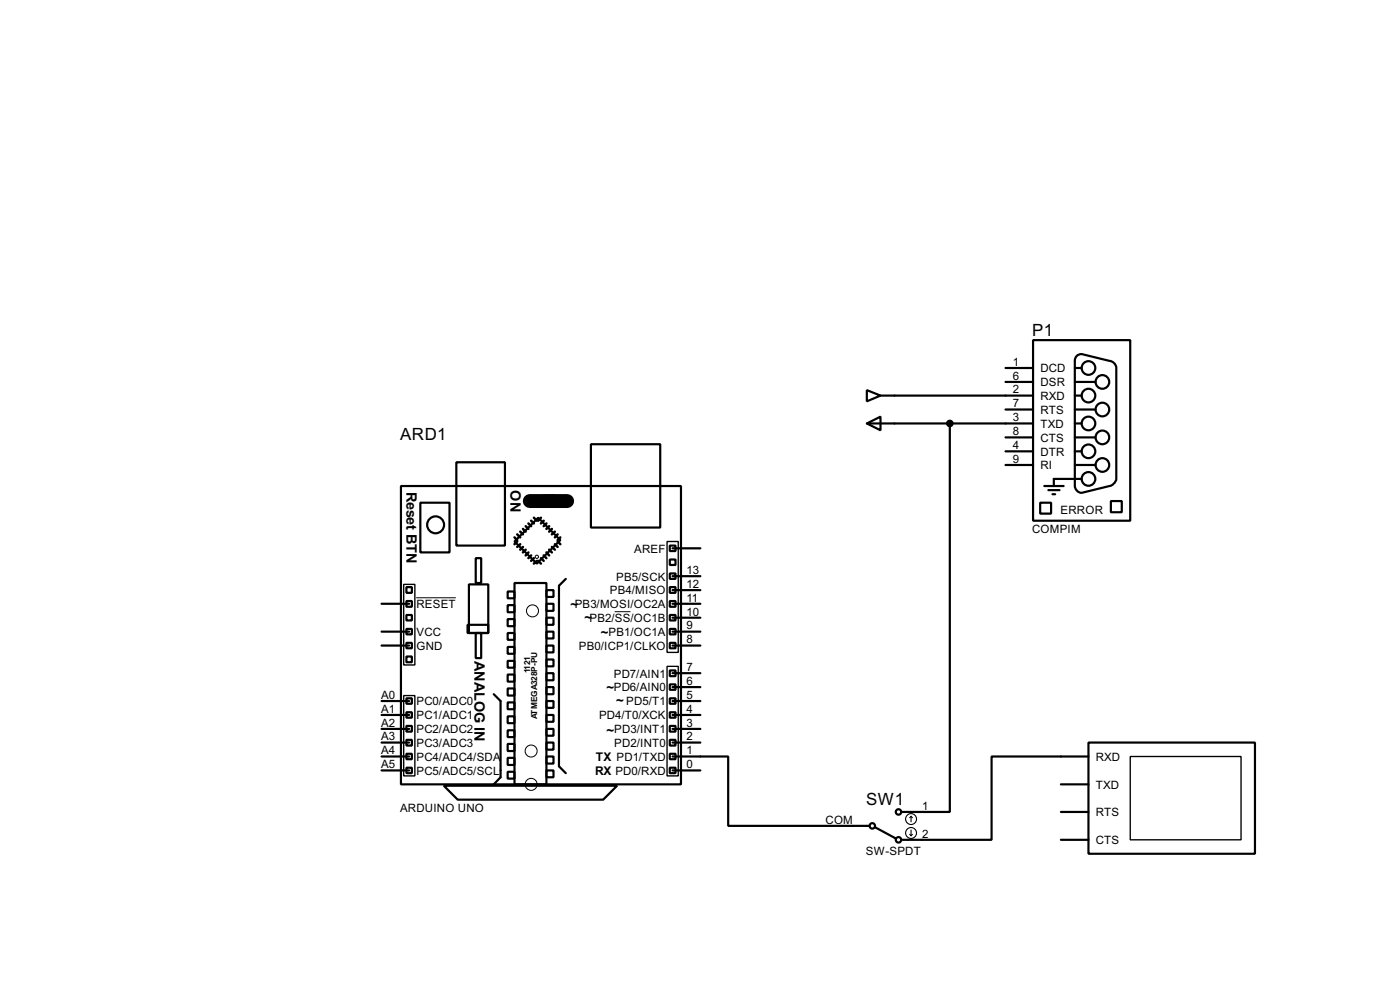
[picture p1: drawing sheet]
<svg xmlns="http://www.w3.org/2000/svg" width="256mm" height="180mm" viewBox="0 0 256 180" stroke-linecap="round" stroke-linejoin="round" font-family="sans-serif">
<g fill="none" stroke="#000" stroke-width=".4">
<path d="M158.8 77.5l2.5-1.2v2.5zM158.8 71.4l2.5 1-2.5 1.1zM158.8 77.5h30.5M161.3 72.4h28M174 77.5v71.1h-8.8M184.2 67.4h5.1M184.2 69.9h5.1M184.2 75h5.1M189.3 62.3h17.8v33h-17.8zM196.9 72.4h1.3M196.9 77.5h1.3M196.9 67.4h1.3"/>
<path d="M196.9 69.9h3.8M196.9 75h3.8M197.1 65.3l.6-.4 .5-.1 5.1 1.3a1.39 1.39 0 0 1 1.2 1.3v20.3a1.66 1.66 0 0 1-1.2 1.3l-5.1 1.2a1.33 1.33 0 0 1-1.3-1.2v-22.9zM73.5 89h51.3v54.6h-51.3zM77 92h5.4v9.1h-5.4zM83.6 84.6h8.9v15.3h-8.9zM98.6 94.8l4.1 4.1-4.3 4.3-4.1-4.1zM99.6 90.7h2.1v2.1h-2.1zM108.3 81.3h12.7v15.3h-12.7zM122.7 99.9h1.1v1h-1.1zM184.2 80.1h5.1M184.2 82.6h5.1"/>
<path d="M184.2 85.1h5.1M190.6 92h2v2h-2zM191.3 89h3.6M192.1 89.7h2M192.8 90.5h.5M196.9 80.1h3.8M196.9 82.6h1.3M196.9 85.1h3.8M198.2 87.7h-5.1v1.3M203.5 91.7h2v2.1h-2zM69.9 118.2h5.1M69.9 115.6h5.1"/>
<path d="M69.9 110.5h5.1M74.5 110h1v1.1h-1zM74.5 115.1h1v1h-1zM74.5 117.7h1v1h-1zM74.5 112.6h1v1h-1zM74.5 107.5h1v1h-1zM85.7 114.4h3.8v1.5h-3.8zM85.9 107h3.6v8.9h-3.6zM87.2 102.2h1v4.5h-1zM87.2 115.9h1v4.6h-1zM93 108.3h1.3v1.2h-1.3zM93 110.8h1.3v1.3h-1.3z"/>
<path d="M93 113.3h1.3v1.3h-1.3zM93 115.9h1.3v1.2h-1.3zM93 118.4h1.3v1.3h-1.3zM94.3 106.7h5.8v36.9h-5.8zM100.1 108h1.3v1.3h-1.3zM100.1 110.5h1.3v1.3h-1.3zM100.1 113.1h1.3v1.3h-1.3zM100.1 115.6h1.3v1.3h-1.3zM100.1 118.2h1.3v1.2h-1.3zM103.7 106l-1.3 1.2v33.1l1.3 1.2M122.7 105h1.1v1h-1.1zM122.7 107.5h1.1v1h-1.1z"/>
<path d="M122.7 110h1.1v1.1h-1.1zM122.7 112.6h1.1v1h-1.1zM122.7 115.1h1.1v1h-1.1zM122.7 102.4h1.1v1h-1.1zM122.7 117.7h1.1v1h-1.1zM123.2 118.2h5.1M123.2 115.6h5.1M123.2 113.1h5.1M123.2 110.5h5.1M123.2 108h5.1M123.2 105.5h5.1M123.2 100.4h5.1"/>
<path d="M69.9 138.5h5.1M69.9 135.9h5.1M69.9 133.4h5.1M69.9 130.9h5.1M69.9 128.3h5.1M74.5 120.2h1v1h-1zM74.5 127.8h1v1h-1zM74.5 130.4h1v1h-1zM74.5 132.9h1v1h-1zM74.5 135.4h1v1.1h-1zM74.5 138h1v1h-1zM90.5 127.1l1.2 1.2v14l-1.2 1.3"/>
<path d="M93 121h1.3v1.2h-1.3zM93 123.5h1.3v1.3h-1.3zM93 126h1.3v1.3h-1.3zM93 128.6h1.3v1.2h-1.3zM93 131.1h1.3v1.3h-1.3zM93 133.7h1.3v1.2h-1.3zM93 136.2h1.3v1.3h-1.3zM93 138.7h1.3v1.3h-1.3zM100.1 120.7h1.3v1.3h-1.3zM100.1 123.2h1.3v1.3h-1.3zM100.1 125.8h1.3v1.3h-1.3zM100.1 128.3h1.3v1.3h-1.3z"/>
<path d="M100.1 130.9h1.3v1.2h-1.3zM100.1 133.4h1.3v1.3h-1.3zM100.1 135.9h1.3v1.3h-1.3zM100.1 138.5h1.3v1.3h-1.3zM122.7 122.7h1.1v1.1h-1.1zM122.7 125.3h1.1v1h-1.1zM122.7 127.8h1.1v1h-1.1zM122.7 130.4h1.1v1h-1.1zM122.7 132.9h1.1v1h-1.1zM122.7 135.4h1.1v1.1h-1.1zM122.7 138h1.1v1h-1.1zM123.2 138.5h10.2v12.7h25.9"/>
<path d="M123.2 135.9h5.1M123.2 133.4h5.1M123.2 130.9h5.1M123.2 128.3h5.1M123.2 125.8h5.1M123.2 123.2h5.1M199.4 135.9h30.5v20.4h-30.5zM199.4 138.5h-17.7v15.2h-16.5M69.9 141h5.1M74.5 140.5h1v1h-1zM81.3 143.8h31.8l-2.6 2.6h-26.6zM93 141.3h1.3v1.2h-1.3z"/>
<path d="M100.1 141h1.3v1.3h-1.3zM122.7 140.5h1.1v1h-1.1zM123.2 141h5.1M160.3 151.4l3.8 2.1M194.4 148.6h5M194.4 143.6h5M194.4 153.7h5"/>
<circle cx="199.4" cy="67.4" r="1.25"/>
<circle cx="199.4" cy="72.4" r="1.25"/>
<circle cx="199.4" cy="77.5" r="1.25"/>
<circle cx="201.9" cy="69.9" r="1.25"/>
<circle cx="201.9" cy="75" r="1.25"/>
<circle cx="79.8" cy="96.1" r="1.55"/>
<circle cx="199.4" cy="82.6" r="1.25"/>
<circle cx="199.4" cy="87.7" r="1.25"/>
<circle cx="201.9" cy="80.1" r="1.25"/>
<circle cx="201.9" cy="85.1" r="1.25"/>
<circle cx="159.8" cy="151.2" r=".5"/>
<circle cx="164.6" cy="153.7" r=".5"/>
<circle cx="164.6" cy="148.6" r=".5"/>
</g>
<path d="M97.1 91.7h6.8" fill="none" stroke="#000" stroke-width="2.6"/>
<g fill="none" stroke="#000" stroke-width=".45">
<path d="M94.3 98.4l.5 .5M94.8 97.8l.5 .6M94.8 99.1l-.5 .5M95.3 97.3l.5 .5M95.3 99.6l-.5 .5M95.8 96.8l.5 .5M96.3 96.3l.5 .5M96.8 95.8l.5 .5M97.3 95.3l.5 .5M97.8 94.8l.6 .5M99.1 94.8l-.5 .5M99.6 95.3l-.5 .5"/>
<path d="M100.1 95.8l-.5 .5M100.6 96.3l-.5 .5M101.1 96.8l-.5 .5M101.7 99.6l.5 .5M101.7 97.3l-.6 .5M102.2 99.1l.5 .5M102.2 97.8l-.5 .6M102.7 98.4l-.5 .5M95.8 100.1l-.5 .5M96.3 100.6l-.5 .5M96.8 101.1l-.5 .6M97.3 101.7l-.5 .5"/>
<path d="M97.8 102.2l-.5 .5M98.4 102.7l-.6 .5M98.6 102.7l.5 .5M99.1 102.2l.5 .5M99.6 101.7l.5 .5M100.1 101.1l.5 .6M100.6 100.6l.5 .5M101.1 100.1l.6 .5"/>
</g>
<g fill="none" stroke="#000" stroke-width=".18">
<path d="M76.3 109.4h7.2M112.6 112h2.9"/>
<circle cx="97.5" cy="111.8" r="1.1"/>
<circle cx="98.3" cy="101.9" r=".3"/>
<circle cx="97.3" cy="137.5" r="1.1"/>
<circle cx="97.3" cy="143.6" r="1.1"/>
</g>
<path d="M122.2 99.1h2.1v20.3h-2.1zM74 107h2v14.7h-2zM74 127.3h2v14.7h-2zM122.2 122h2.1v20h-2.1zM207.1 138.5h20.3v15.2h-20.3z" fill="none" stroke="#000" stroke-width=".25"/>
<g fill="none" stroke="#000" stroke-width=".2">
<path d="M166.7 152.7l.2 .3M166.9 149.4v1M166.9 151.9v1.1M166.9 149.4l-.2 .3M166.9 149.4l.3 .3M167.2 152.7l-.3 .3"/>
<circle cx="166.9" cy="152.5" r="1"/>
<circle cx="166.9" cy="149.9" r="1"/>
</g>
<circle cx="174" cy="77.5" r=".5" fill="#000" stroke="#000" stroke-width=".4"/>
<g font-size="3.5">
<text x="189.1" y="61.4">P1</text>
<text x="73.3" y="80.5">ARD1</text>
<text x="158.7" y="147.3">SW1</text>
</g>
<g font-size="3">
<text x="74.5" y="90" transform="rotate(90 74.5 90)">Reset BTN</text>
<text x="93.5" y="89.7" transform="rotate(90 93.5 89.7)">ON</text>
<text x="86.9" y="121" transform="rotate(90 86.9 121)">ANALOG IN</text>
</g>
<g font-size="2.7">
<text x="104.5" y="111.4">~</text>
<text x="107.1" y="113.9">~</text>
<text x="110.1" y="116.5">~</text>
<text x="111.1" y="126.7">~</text>
<text x="112.9" y="129">~</text>
<text x="111.1" y="134.6">~</text>
</g>
<g font-size="2.5">
<text x="109" y="141.8">RX PD0/RXD</text>
<text x="109.1" y="139.3">TX PD1/TXD</text>
</g>
<g font-size="2.4">
<text x="185.6" y="72">2</text>
<text x="185.6" y="69.5">6</text>
<text x="185.6" y="67">1</text>
<text x="190.6" y="70.7">DSR</text>
<text x="190.6" y="68.1">DCD</text>
<text x="185.6" y="77.1">3</text>
<text x="185.6" y="74.6">7</text>
<text x="190.6" y="73.2">RXD</text>
<text x="190.6" y="75.8">RTS</text>
<text x="185.6" y="79.7">8</text>
<text x="185.6" y="82.2">4</text>
<text x="190.6" y="78.3">TXD</text>
<text x="190.6" y="80.8">CTS</text>
<text x="190.6" y="83.4">DTR</text>
<text x="185.6" y="84.7">9</text>
<text x="190.6" y="85.9">RI</text>
<text x="194.3" y="94">ERROR</text>
<text x="116.2" y="101.2">AREF</text>
<text x="189.1" y="97.5">COMPIM</text>
<text x="112.9" y="106.3">PB5/SCK</text>
<text x="125.8" y="107.6">12</text>
<text x="125.8" y="105.1">13</text>
<text x="76.3" y="111.3">RESET</text>
<text x="105.3" y="111.3">PB3/MOSI/OC2A</text>
<text x="108" y="113.9">PB2/SS/OC1B</text>
<text x="111.7" y="108.8">PB4/MISO</text>
<text x="125.8" y="112.7">10</text>
<text x="125.8" y="110.1">11</text>
<text x="76.3" y="116.4">VCC</text>
<text x="76.3" y="119">GND</text>
<text x="106" y="119">PB0/ICP1/CLKO</text>
<text x="111.5" y="116.4">PB1/OC1A</text>
<text x="125.8" y="117.8">8</text>
<text x="125.8" y="115.2">9</text>
<text x="112.4" y="124">PD7/AIN1</text>
<text x="125.8" y="125.4">6</text>
<text x="125.8" y="122.8">7</text>
<text x="69.8" y="130.5">A1</text>
<text x="69.8" y="127.9">A0</text>
<text x="76.3" y="131.7">PC1/ADC1</text>
<text x="76.3" y="129.1">PC0/ADC0</text>
<text x="109.7" y="131.7">PD4/T0/XCK</text>
<text x="112.4" y="126.6">PD6/AIN0</text>
<text x="114.7" y="129.1">PD5/T1</text>
<text x="125.8" y="130.5">4</text>
<text x="125.8" y="127.9">5</text>
<text x="69.8" y="135.5">A3</text>
<text x="69.8" y="133">A2</text>
<text x="76.3" y="136.7">PC3/ADC3</text>
<text x="76.3" y="134.2">PC2/ADC2</text>
<text x="112.5" y="136.7">PD2/INT0</text>
<text x="112.5" y="134.2">PD3/INT1</text>
<text x="125.8" y="135.5">2</text>
<text x="125.8" y="133">3</text>
<text x="69.8" y="140.6">A5</text>
<text x="69.8" y="138.1">A4</text>
<text x="76.3" y="141.8">PC5/ADC5/SCL</text>
<text x="76.3" y="139.3">PC4/ADC4/SDA</text>
<text x="125.8" y="140.6">0</text>
<text x="125.8" y="138.1">1</text>
<text x="200.7" y="139.3">RXD</text>
<text x="73.3" y="148.6">ARDUINO UNO</text>
<text x="169" y="148.2">1</text>
<text x="200.7" y="149.4">RTS</text>
<text x="200.7" y="144.4">TXD</text>
<text x="151.2" y="150.8">COM</text>
<text x="169" y="153.3">2</text>
<text x="200.7" y="154.5">CTS</text>
<text x="158.6" y="156.4">SW-SPDT</text>
</g>
<g font-size="1.7">
<text x="97.2" y="123.3" transform="rotate(-90 97.2 123.3)">1121</text>
<text x="98.4" y="131.7" transform="rotate(-90 98.4 131.7)">ATMEGA328P-PU</text>
</g>
</svg>
